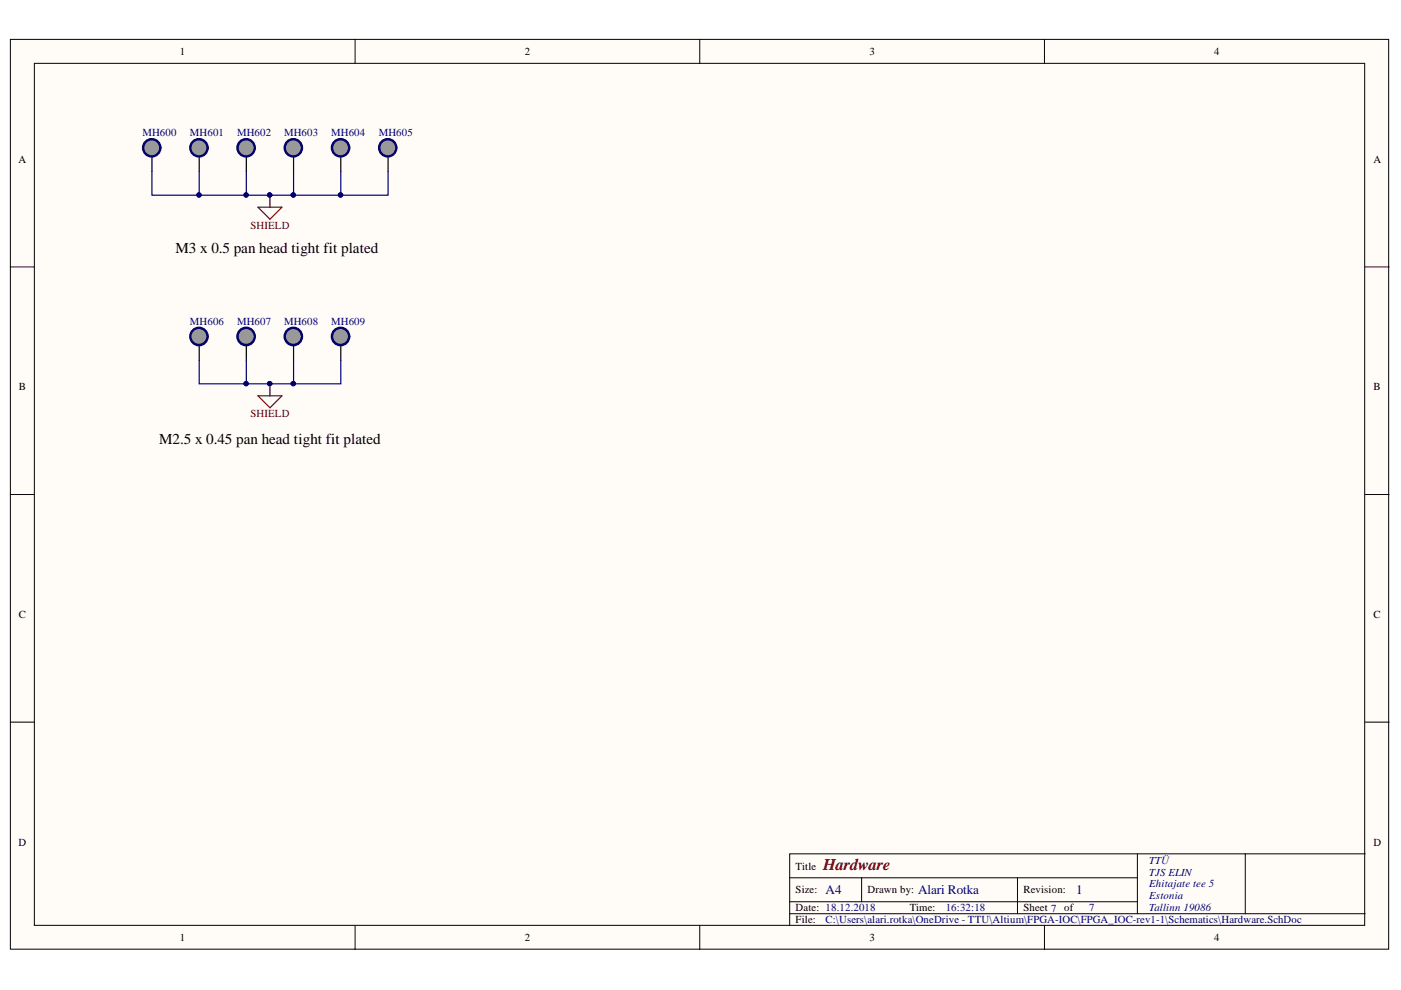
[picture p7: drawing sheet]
<svg xmlns="http://www.w3.org/2000/svg" width="297mm" height="210mm" viewBox="0 0 297 210" stroke-linecap="round" stroke-linejoin="round" font-family="sans-serif">
<g fill="#fffcf8" stroke="#000" stroke-width=".21">
<path d="M2.2 8.4h292.2v192.8h-292.2z"/>
<path d="M7.3 13.4h282v182.8h-282z"/>
</g>
<g fill="none" stroke="#000" stroke-width=".21">
<path d="M75.3 8.4v5M148.4 8.4v5M221.4 8.4v5M2.2 56.6h5.1M289.4 56.6h5.1M2.2 104.9h5.1M289.4 104.9h5.1M2.2 153.1h5.1M289.4 153.1h5.1M75.3 196.3v5M148.4 196.3v5M167.4 186.1h73.7"/>
<path d="M167.4 193.7h122M167.4 191.2h73.7M182.7 186.1v5.1M215.7 186.1v7.6M221.4 196.3v5M241.1 181v12.7M264 181h-96.6v15.3M289.4 181h-25.4v12.7"/>
</g>
<g fill="#006" stroke="#006" stroke-width=".25">
<circle cx="32.2" cy="31.3" r="1.96"/>
<circle cx="42.2" cy="31.3" r="1.96"/>
<circle cx="52.2" cy="31.3" r="1.96"/>
<circle cx="62.2" cy="31.3" r="1.96"/>
<circle cx="72.2" cy="31.3" r="1.96"/>
<circle cx="82.2" cy="31.3" r="1.95"/>
<circle cx="42.2" cy="71.3" r="1.96"/>
<circle cx="52.2" cy="71.3" r="1.96"/>
<circle cx="62.2" cy="71.3" r="1.96"/>
<circle cx="72.2" cy="71.3" r="1.96"/>
</g>
<path d="M32.2 33.4v3M42.2 33.4v3M52.2 33.4v3M62.2 33.4v3M72.3 33.4v3M82.3 33.4v3M42.2 73.4v3M52.2 73.4v3M62.2 73.4v3M72.3 73.4v3" fill="none" stroke="#000" stroke-width=".25"/>
<g fill="#999" stroke="#999" stroke-width=".21">
<circle cx="32.2" cy="31.3" r="1.46"/>
<circle cx="42.2" cy="31.3" r="1.46"/>
<circle cx="52.2" cy="31.3" r="1.46"/>
<circle cx="62.2" cy="31.3" r="1.46"/>
<circle cx="72.2" cy="31.3" r="1.46"/>
<circle cx="82.2" cy="31.3" r="1.45"/>
<circle cx="42.2" cy="71.3" r="1.45"/>
<circle cx="52.2" cy="71.3" r="1.45"/>
<circle cx="62.2" cy="71.3" r="1.45"/>
<circle cx="72.2" cy="71.3" r="1.45"/>
</g>
<path d="M54.7 43.9h5.1l-2.6 2.6zM57.2 41.4v2.5M54.7 83.9h5.1l-2.6 2.6zM57.2 81.4v2.5" fill="none" stroke="#800000" stroke-width=".25"/>
<g fill="#000080" stroke="#000080" stroke-width=".21">
<circle cx="57.2" cy="41.3" r=".46"/>
<circle cx="42.2" cy="41.3" r=".46"/>
<circle cx="52.2" cy="41.3" r=".46"/>
<circle cx="72.2" cy="41.3" r=".46"/>
<circle cx="62.2" cy="41.3" r=".46"/>
<circle cx="57.2" cy="81.3" r=".46"/>
<circle cx="52.2" cy="81.3" r=".46"/>
<circle cx="62.2" cy="81.3" r=".46"/>
</g>
<path d="M32.2 36.4v5h30v-5M42.2 36.4v5M52.2 36.4v5M72.3 36.4v5h-10.1M82.3 36.4v5h-10M42.2 76.4v5h30.1v-5M52.2 76.4v5M62.2 76.4v5" fill="none" stroke="#000080" stroke-width=".25"/>
<text font-size="3.5" fill="#800000" x="174.5" y="184.4">Hardware</text>
<g font-size="3.2">
<text x="37.2" y="53.7">M3 x 0.5 pan head tight fit plated</text>
<text x="33.8" y="94.2">M2.5 x 0.45 pan head tight fit plated</text>
</g>
<g font-size="2.8" fill="#000080">
<text x="175" y="189.6">A4</text>
<text x="194.7" y="189.6">Alari Rotka</text>
<text x="228.2" y="189.6">1</text>
</g>
<g font-size="2.3">
<text x="38.2" y="11.7">1</text>
<text x="111.2" y="11.7">2</text>
<text x="184.3" y="11.7">3</text>
<text x="257.4" y="11.7">4</text>
<text x="3.9" y="34.5">A</text>
<text x="291.2" y="34.5">A</text>
<text x="4" y="82.8">B</text>
<text x="291.2" y="82.8">B</text>
<text x="4" y="131">C</text>
<text x="291.2" y="131">C</text>
<text x="3.9" y="179.3">D</text>
<text x="291.2" y="179.3">D</text>
<text x="168.7" y="184.4">Title</text>
<text x="168.7" y="189.4">Size:</text>
<text x="183.9" y="189.4">Drawn by:</text>
<text x="217" y="189.4">Revision:</text>
<text x="168.7" y="193.2">Date: 18.12.2018</text>
<text x="168.7" y="195.8">File:</text>
<text x="192.9" y="193.2">Time:</text>
<text x="217" y="193.2">Sheet 7</text>
<text x="225.6" y="193.2">of</text>
<text x="38.2" y="199.6">1</text>
<text x="111.2" y="199.6">2</text>
<text x="184.3" y="199.6">3</text>
<text x="257.4" y="199.6">4</text>
</g>
<g font-size="2.3" fill="#000080">
<text x="30.2" y="28.9">MH600</text>
<text x="40.3" y="28.9">MH601</text>
<text x="50.3" y="28.9">MH602</text>
<text x="60.2" y="28.9">MH603</text>
<text x="70.2" y="28.9">MH604</text>
<text x="80.3" y="28.9">MH605</text>
<text x="40.3" y="68.9">MH606</text>
<text x="50.3" y="68.9">MH607</text>
<text x="60.2" y="68.9">MH608</text>
<text x="70.2" y="68.9">MH609</text>
<text x="243.6" y="183.1">TTÜ</text>
<text x="243.6" y="185.6">TJS ELIN</text>
<text x="243.6" y="188.2">Ehitajate tee 5</text>
<text x="243.6" y="190.7">Estonia</text>
<text x="175" y="195.8">C:\Users\alari.rotka\OneDrive - TTU\Altium\FPGA-IOC\FPGA_IOC-rev1-1\Schematics\Hardware.SchDoc</text>
<text x="200.5" y="193.2">16:32:18</text>
<text x="231" y="193.2">7</text>
<text x="243.6" y="193.2">Tallinn 19086</text>
</g>
<g font-size="2.3" fill="#800000">
<text x="53.1" y="48.5">SHIELD</text>
<text x="53.1" y="88.5">SHIELD</text>
</g>
</svg>
